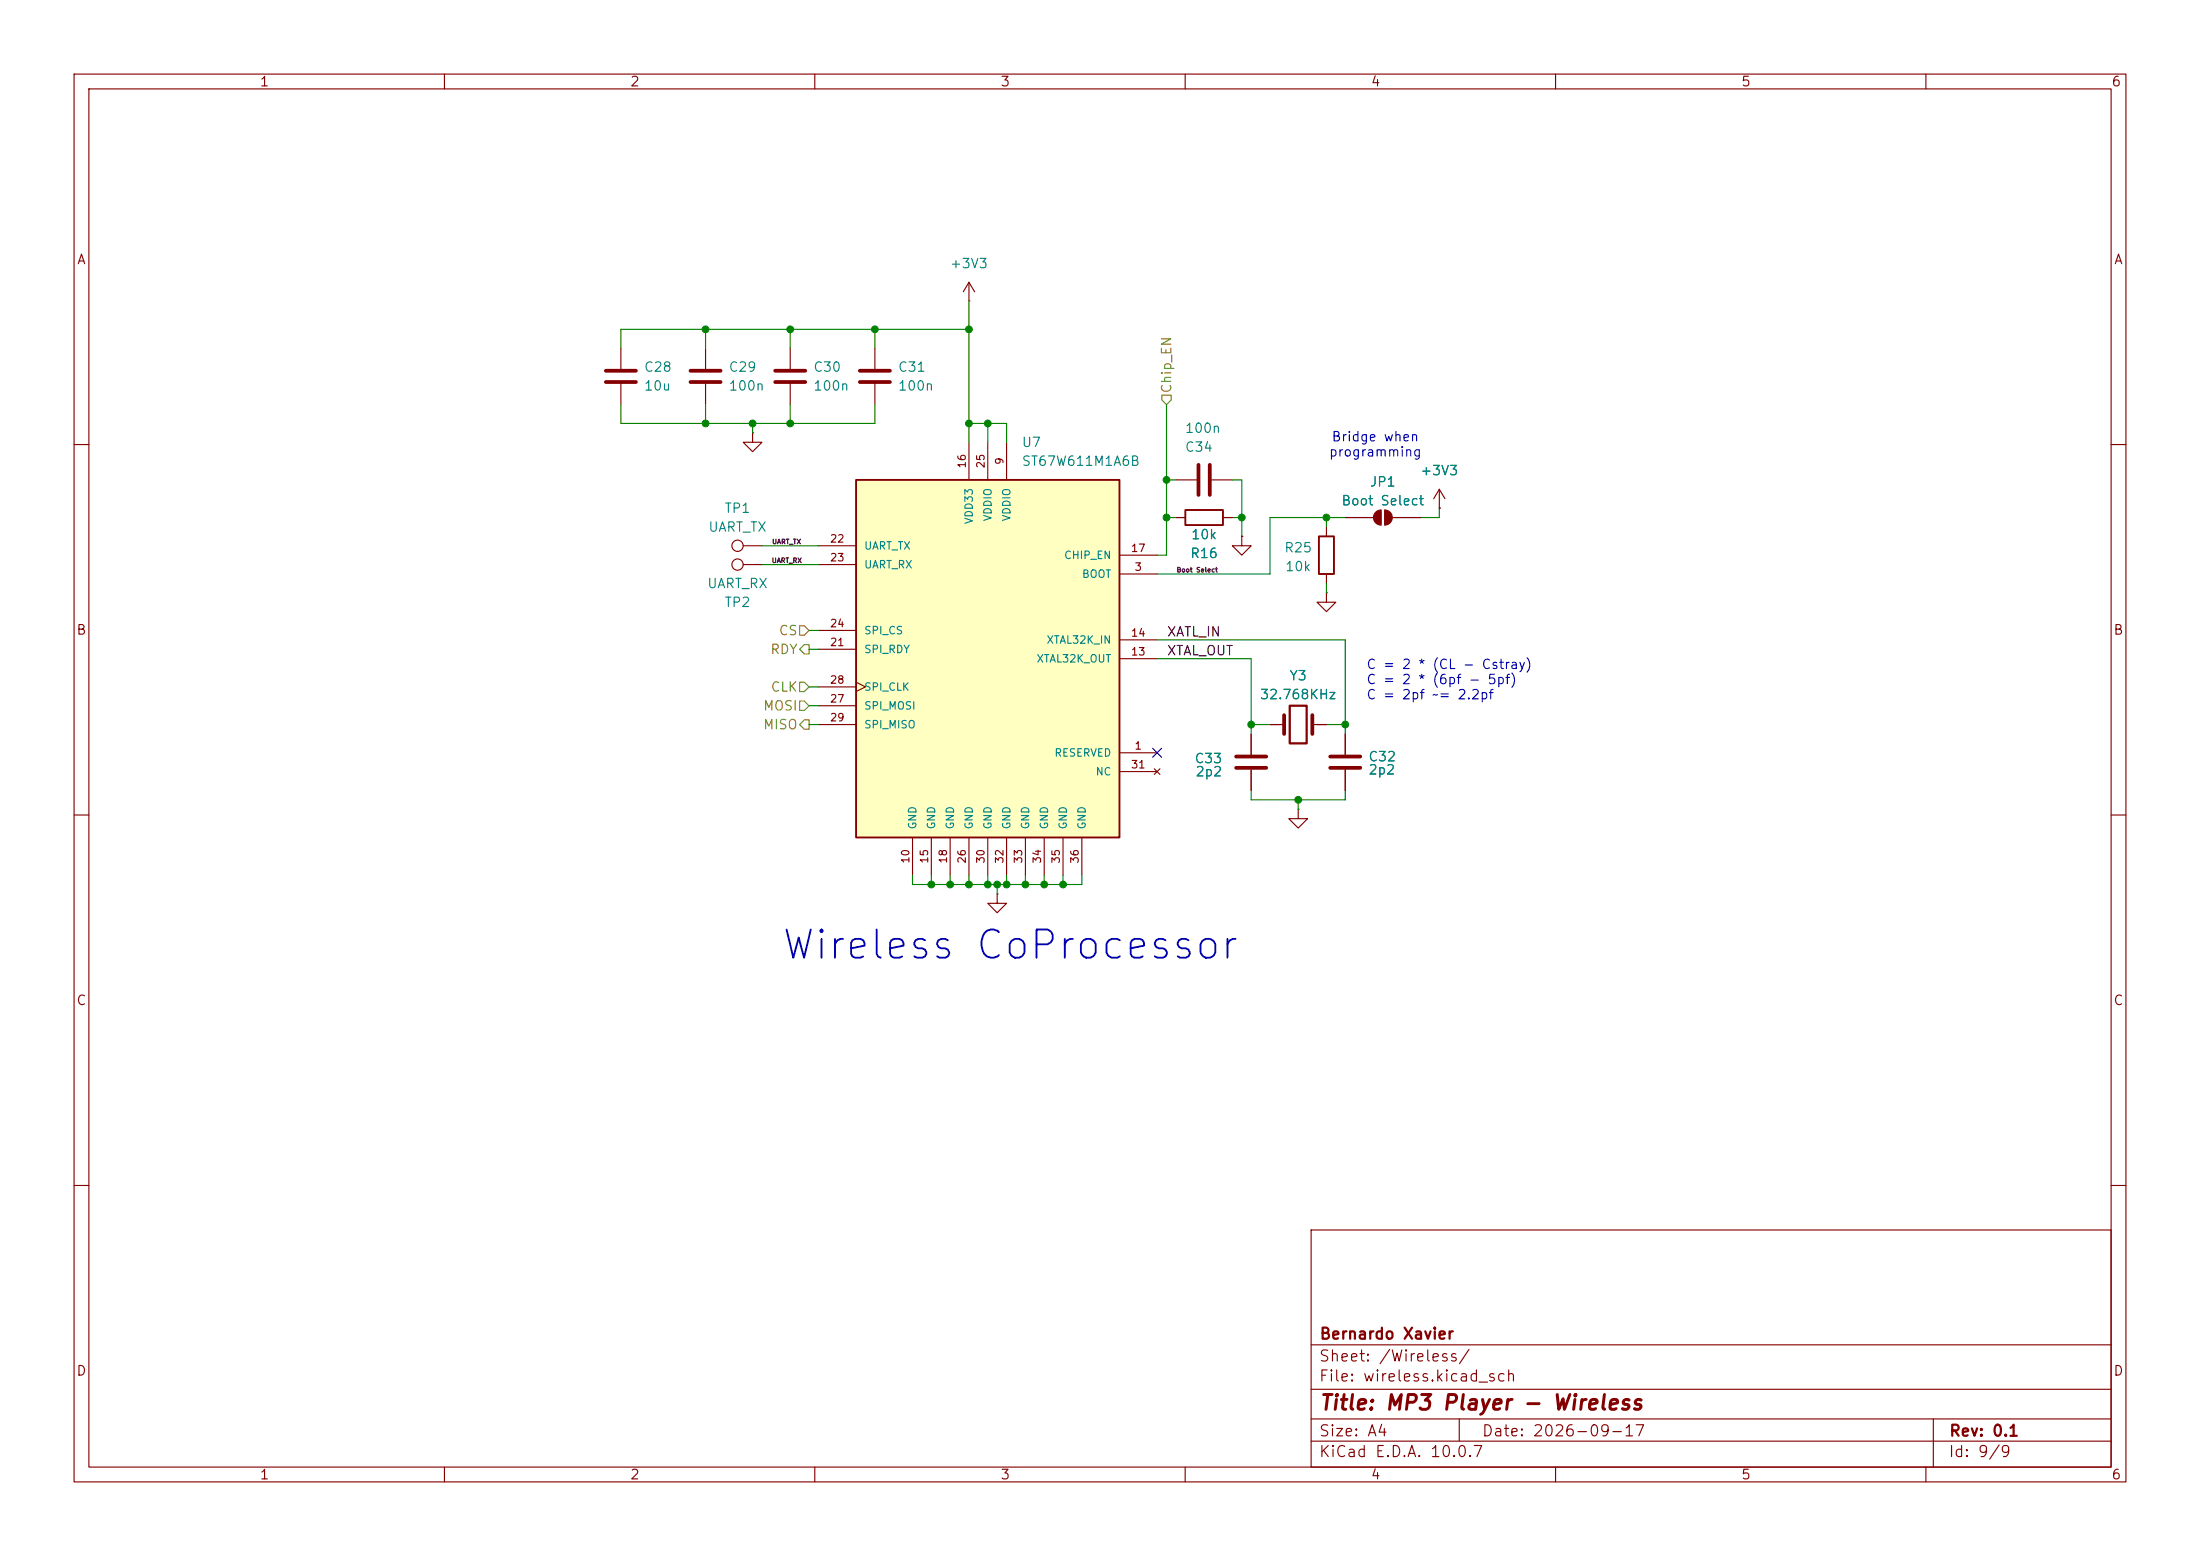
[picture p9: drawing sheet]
<svg xmlns="http://www.w3.org/2000/svg" width="297mm" height="210mm" viewBox="0 0 297 210" stroke-linecap="round" stroke-linejoin="round" font-family="sans-serif">
<g fill="none" stroke="#840000" stroke-width=".15">
<path d="M10 10h277v190h-277zM12 12h273v186h-273zM60 10v2M110 10v2M160 10v2M210 10v2M260 10v2M10 60h2M179.1 71.1v1.3M179.1 77.5v1.2M181.6 69.9h3.8M186.4 68.8v2.1"/>
<path d="M186.9 68.8v2.1M188 69.9h3.8M194.3 68.6h.1M194.3 66l-.8 1.3M194.3 66l.8 1.3M194.3 66v2.6M285 60h2M168.9 99.1v2.8M171.4 97.8h2M177.2 97.8h1.9M179.1 80v1.3h-1.3l1.3 1.3 1.2-1.3h-1.2M179.1 80h.1"/>
<path d="M10 110h2M168.9 103.9v2.8M175.3 109.2v1.3h-1.3l1.3 1.3 1.2-1.3h-1.2M175.3 109.2h.1M285 110h2M134.6 120.7v1.2h1.3l-1.3 1.3-1.3-1.3h1.3M134.6 120.7h.1M10 160h2M177 166h108v32h-108zM285 160h2M60 198v2M110 198v2"/>
<path d="M160 198v2M177 194.5h108M177 191.5h108M177 187.5h108M177 181.5h108M197 191.5v3M210 198v2M260 198v2M261 191.5v6.5"/>
</g>
<path d="M173.4 96.5v2.6M177.2 96.5v2.6M166.9 102.1h4M166.9 103.6h4" fill="none" stroke="#840000" stroke-width=".51"/>
<path d="M174.1 95.3h2.3v5h-2.3z" fill="none" stroke="#840000" stroke-width=".3"/>
<g fill="#840000" stroke="#840000" stroke-width=".15">
<path d="M185.7 69.1l.4-.2 .3-.1v2.1a1.02 1.02 0 0 1-.9-.7 1.02 1.02 0 0 1 .2-1.1z"/>
<path d="M186.9 68.8a1.02 1.02 0 0 1 1.1 1.1 1.02 1.02 0 0 1-1.1 1z"/>
</g>
<path d="M178.1 72.4h2v5.1h-2z" fill="none" stroke="#840000" stroke-width=".25"/>
<path d="M115.6 64.8h35.5v48.2h-35.5z" fill="#ffffc2"/>
<path d="M115.6 64.8h35.5v48.2h-35.5zM160 68.8h5.1v2.1h-5.1z" fill="none" stroke="#840000" stroke-width=".25"/>
<g fill="none" stroke="#840000" stroke-width=".15">
<path d="M130.8 38.1v2.5M130.8 38.1l-.8 1.3M130.8 38.1l.8 1.3M83.8 47v2.8M83.8 51.8v2.8M95.2 47v2.8M95.2 51.8v2.8M101.6 58.4v1.3h1.3l-1.3 1.3-1.3-1.3h1.3M101.6 58.4h.1M106.7 47v2.8M106.7 51.8v2.8M118.1 47v2.8"/>
<path d="M118.1 51.8v2.8M130.8 40.6h.1M130.8 59.7v5.1M133.3 59.7v5.1M135.9 59.7v5.1M100.3 73.7h2.6M100.3 76.2h2.6M110.5 73.7h5.1M110.5 76.2h5.1M151.1 77.5h5.1M151.1 74.9h5.1M158.7 69.9h1.3"/>
<path d="M158.7 64.8h2.8M163.6 64.8h2.8M165.1 69.9h1.3M167.6 72.4v1.3h1.3l-1.3 1.2-1.2-1.2h1.2M167.6 72.4h.1M181.6 69.9h3.8M188 69.9h3.8M194.3 68.6h.1M110.5 87.6h5.1M110.5 85.1h5.1M110.5 95.3h5.1M110.5 92.7h5.1"/>
<path d="M110.5 97.8h5.1M115.6 92.1l1.2 .6-1.2 .6M151.1 88.9h5.1M151.1 86.4h5.1M168.9 99.1v2.8M171.4 97.8h1.3M177.8 97.8h1.3M181.6 99.1v2.8M123.2 113v5.1M125.7 113v5.1M128.3 113v5.1M130.8 113v5.1"/>
<path d="M133.3 113v5.1M135.9 113v5.1M138.4 113v5.1M141 113v5.1M143.5 113v5.1M146 113v5.1M151.1 101.6h5.1M151.1 104.1h5.1M155.8 103.8l.8 .7M156.6 103.8l-.8 .7M168.9 103.9v2.8M181.6 103.9v2.8"/>
<circle cx="99.6" cy="73.7" r=".76"/>
<circle cx="99.6" cy="76.2" r=".76"/>
</g>
<path d="M81.8 50h4.1M81.8 51.6h4.1M93.2 50h4.1M93.2 51.6h4.1M104.6 50h4.1M104.6 51.6h4.1M116.1 50h4M116.1 51.6h4M161.8 62.7v4.1M163.3 62.7v4.1M179.6 102.1h4M179.6 103.6h4" fill="none" stroke="#840000" stroke-width=".51"/>
<path d="M156.8 53.3h1.3v.7l-.6 .6-.7-.6zM107.9 92.1h.7l.6 .6-.6 .6h-.7zM107.9 84.5h.7l.6 .6-.6 .6h-.7zM107.9 94.6h.7l.6 .7-.6 .6h-.7zM108.6 87h.6v1.3h-.6l-.7-.7zM108.6 97.2h.6v1.2h-.6l-.7-.6z" fill="none" stroke="#848400" stroke-width=".15"/>
<g fill="none" stroke="#008400" stroke-width=".15">
<path d="M83.8 54.6v2.6h34.3v-2.6M95.2 44.5v2.5M95.2 54.6v2.6M101.6 57.2v1.2M106.7 44.5v2.5M106.7 54.6v2.6M118.1 44.5v2.5M130.8 44.5h-47v2.5M130.8 40.6v19.1M130.8 57.2h5.1v2.5M133.3 57.2v2.5M157.5 54.6v20.3h-1.3"/>
<path d="M102.9 76.2h7.6M102.9 73.7h7.6M157.5 69.9h1.2M157.5 64.8h1.2M166.4 69.9h1.2M166.4 64.8h1.2v7.6M179.1 69.9v1.2M179.1 78.7v1.3M181.6 69.9h-10.2v7.6h-15.2M194.3 68.6v1.3h-2.5M109.2 97.8h1.3M109.2 95.3h1.3"/>
<path d="M109.2 85.1h1.3M109.2 87.6h1.3M109.2 92.7h1.3M156.2 88.9h12.7v10.2M156.2 86.4h25.4v12.7M168.9 97.8h2.5M179.1 97.8h2.5M123.2 118.1v1.3h22.8v-1.3M125.7 118.1v1.3M128.3 118.1v1.3M130.8 118.1v1.3M133.3 118.1v1.3"/>
<path d="M134.6 119.4v1.3M135.9 118.1v1.3M138.4 118.1v1.3M141 118.1v1.3M143.5 118.1v1.3M168.9 106.7v1.3h12.7v-1.3M175.3 108v1.2"/>
</g>
<path d="M155.6 101l1.2 1.2M156.8 101l-1.2 1.2" fill="none" stroke="#000084" stroke-width=".15"/>
<g fill="#008400" stroke="#008400" stroke-width=".14">
<circle cx="181.6" cy="97.8" r=".46"/>
<circle cx="167.6" cy="69.9" r=".46"/>
<circle cx="168.9" cy="97.8" r=".46"/>
<circle cx="175.3" cy="108" r=".46"/>
<circle cx="179.1" cy="69.9" r=".46"/>
<circle cx="143.5" cy="119.4" r=".46"/>
<circle cx="138.4" cy="119.4" r=".46"/>
<circle cx="141" cy="119.4" r=".46"/>
<circle cx="133.3" cy="119.4" r=".46"/>
<circle cx="128.3" cy="119.4" r=".46"/>
<circle cx="125.7" cy="119.4" r=".46"/>
<circle cx="157.5" cy="64.8" r=".46"/>
<circle cx="157.5" cy="69.9" r=".46"/>
<circle cx="130.8" cy="119.4" r=".46"/>
<circle cx="134.6" cy="119.4" r=".46"/>
<circle cx="135.9" cy="119.4" r=".46"/>
<circle cx="133.3" cy="57.2" r=".46"/>
<circle cx="118.1" cy="44.5" r=".46"/>
<circle cx="95.2" cy="57.2" r=".46"/>
<circle cx="106.7" cy="44.5" r=".46"/>
<circle cx="106.7" cy="57.2" r=".46"/>
<circle cx="95.2" cy="44.5" r=".46"/>
<circle cx="130.8" cy="57.2" r=".46"/>
<circle cx="130.8" cy="44.5" r=".46"/>
<circle cx="101.6" cy="57.2" r=".46"/>
</g>
<text font-size="3.8" fill="#0000c2" x="105.3" y="130.4">Wireless CoProcessor</text>
<text font-size="2" fill="#840000" x="178" y="190.8">Title: MP3 Player - Wireless</text>
<g font-size="1.5" fill="#840000">
<text x="178" y="184.1">Sheet: /Wireless/</text>
<text x="178" y="181.1">Bernardo Xavier</text>
<text x="178" y="186.8">File: wireless.kicad_sch</text>
<text x="178" y="197">KiCad E.D.A. 10.0.7</text>
<text x="178" y="194.2">Size: A4</text>
<text x="200" y="194.2">Date: 2026-09-17</text>
<text x="263" y="197">Id: 9/9</text>
<text x="263" y="194.2">Rev: 0.1</text>
</g>
<g font-size="1.3" fill="#840000">
<text x="35" y="12">1</text>
<text x="85" y="12">2</text>
<text x="135" y="12">3</text>
<text x="185" y="12">4</text>
<text x="235" y="12">5</text>
<text x="285" y="12">6</text>
<text x="10.3" y="36">A</text>
<text x="285.3" y="36">A</text>
<text x="10.2" y="86">B</text>
<text x="285.2" y="86">B</text>
<text x="10.2" y="136">C</text>
<text x="285.2" y="136">C</text>
<text x="10.2" y="186">D</text>
<text x="285.2" y="186">D</text>
<text x="35" y="200">1</text>
<text x="85" y="200">2</text>
<text x="135" y="200">3</text>
<text x="185" y="200">4</text>
<text x="235" y="200">5</text>
<text x="285" y="200">6</text>
</g>
<g font-size="1.3" fill="#008484">
<text x="128.1" y="36.5">+3V3</text>
<text x="86.9" y="50.5">C28</text>
<text x="86.9" y="53">10u</text>
<text x="98.3" y="50.5">C29</text>
<text x="98.3" y="53">100n</text>
<text x="109.7" y="50.5">C30</text>
<text x="109.7" y="53">100n</text>
<text x="121.1" y="50.5">C31</text>
<text x="121.1" y="53">100n</text>
<text x="159.9" y="58.7">100n</text>
<text x="137.8" y="60.7">U7</text>
<text x="137.8" y="63.2">ST67W611M1A6B</text>
<text x="159.9" y="61.3">C34</text>
<text x="184.8" y="66">JP1</text>
<text x="191.6" y="64.5">+3V3</text>
<text x="97.7" y="69.5">TP1</text>
<text x="181" y="68.5">Boot Select</text>
<text x="95.5" y="72.1">UART_TX</text>
<text x="160.6" y="75.6">R16</text>
<text x="160.7" y="73.1">10k</text>
<text x="173.3" y="74.9">R25</text>
<text x="173.4" y="77.4">10k</text>
<text x="95.4" y="79.7">UART_RX</text>
<text x="97.7" y="82.2">TP2</text>
<text x="170" y="94.7">32.768KHz</text>
<text x="174" y="92.1">Y3</text>
<text x="161.2" y="103.3">C33</text>
<text x="161.3" y="105.1">2p2</text>
<text x="184.6" y="103.1">C32</text>
<text x="184.6" y="104.8">2p2</text>
</g>
<g font-size="1.3" fill="#848400">
<text x="158.4" y="53.2" transform="rotate(-90 158.4 53.2)">Chip_EN</text>
<text x="103.9" y="88.6">RDY</text>
<text x="105.1" y="86.1">CS</text>
<text x="104" y="93.7">CLK</text>
<text x="102.9" y="98.8">MISO</text>
<text x="102.9" y="96.2">MOSI</text>
</g>
<g font-size="1.3" fill="#0000c2">
<text x="179.7" y="59.9">Bridge when</text>
<text x="179.3" y="61.9">programming</text>
<text x="184.4" y="90.6">C = 2 * (CL - Cstray)</text>
<text x="184.4" y="92.7">C = 2 * (6pf - 5pf)</text>
<text x="184.4" y="94.7">C = 2pf ~= 2.2pf</text>
</g>
<g font-size="1.3">
<text x="157.5" y="88.8">XTAL_OUT</text>
<text x="157.5" y="86.2">XATL_IN</text>
</g>
<g font-size="1" fill="#840000">
<text x="130.6" y="63.3" transform="rotate(-90 130.6 63.3)">16</text>
<text x="133.2" y="63.3" transform="rotate(-90 133.2 63.3)">25</text>
<text x="135.7" y="62.8" transform="rotate(-90 135.7 62.8)">9</text>
<text x="112" y="73.5">22</text>
<text x="112" y="76">23</text>
<text x="152.6" y="74.7">17</text>
<text x="153.1" y="77.3">3</text>
<text x="112" y="87.4">21</text>
<text x="112" y="84.9">24</text>
<text x="152.6" y="88.7">13</text>
<text x="152.6" y="86.2">14</text>
<text x="112" y="95.1">27</text>
<text x="112" y="92.5">28</text>
<text x="112" y="97.6">29</text>
<text x="153.1" y="101.4">1</text>
<text x="152.6" y="104">31</text>
<text x="123" y="116.6" transform="rotate(-90 123 116.6)">10</text>
<text x="125.5" y="116.6" transform="rotate(-90 125.5 116.6)">15</text>
<text x="128.1" y="116.6" transform="rotate(-90 128.1 116.6)">18</text>
<text x="130.6" y="116.6" transform="rotate(-90 130.6 116.6)">26</text>
<text x="133.2" y="116.6" transform="rotate(-90 133.2 116.6)">30</text>
<text x="135.7" y="116.6" transform="rotate(-90 135.7 116.6)">32</text>
<text x="138.2" y="116.6" transform="rotate(-90 138.2 116.6)">33</text>
<text x="140.8" y="116.6" transform="rotate(-90 140.8 116.6)">34</text>
<text x="143.3" y="116.6" transform="rotate(-90 143.3 116.6)">35</text>
<text x="145.9" y="116.6" transform="rotate(-90 145.9 116.6)">36</text>
</g>
<g font-size="1" fill="#008484">
<text x="131.6" y="70.8" transform="rotate(-90 131.6 70.8)">VDD33</text>
<text x="134.1" y="70.4" transform="rotate(-90 134.1 70.4)">VDDIO</text>
<text x="136.7" y="70.4" transform="rotate(-90 136.7 70.4)">VDDIO</text>
<text x="116.6" y="74.4">UART_TX</text>
<text x="116.6" y="77">UART_RX</text>
<text x="143.6" y="75.7">CHIP_EN</text>
<text x="146" y="78.2">BOOT</text>
<text x="116.6" y="88.4">SPI_RDY</text>
<text x="116.6" y="85.9">SPI_CS</text>
<text x="139.8" y="89.7">XTAL32K_OUT</text>
<text x="141.2" y="87.1">XTAL32K_IN</text>
<text x="116.6" y="93.5">SPI_CLK</text>
<text x="116.6" y="96">SPI_MOSI</text>
<text x="116.6" y="98.6">SPI_MISO</text>
<text x="142.3" y="102.4">RESERVED</text>
<text x="147.8" y="104.9">NC</text>
<text x="124" y="112" transform="rotate(-90 124 112)">GND</text>
<text x="126.5" y="112" transform="rotate(-90 126.5 112)">GND</text>
<text x="129" y="112" transform="rotate(-90 129 112)">GND</text>
<text x="131.6" y="112" transform="rotate(-90 131.6 112)">GND</text>
<text x="134.1" y="112" transform="rotate(-90 134.1 112)">GND</text>
<text x="136.7" y="112" transform="rotate(-90 136.7 112)">GND</text>
<text x="139.2" y="112" transform="rotate(-90 139.2 112)">GND</text>
<text x="141.7" y="112" transform="rotate(-90 141.7 112)">GND</text>
<text x="144.3" y="112" transform="rotate(-90 144.3 112)">GND</text>
<text x="146.8" y="112" transform="rotate(-90 146.8 112)">GND</text>
</g>
<g font-size=".6">
<text x="104.1" y="76.1">UART_RX</text>
<text x="104.2" y="73.6">UART_TX</text>
<text x="158.8" y="77.4">Boot Select</text>
</g>
</svg>
